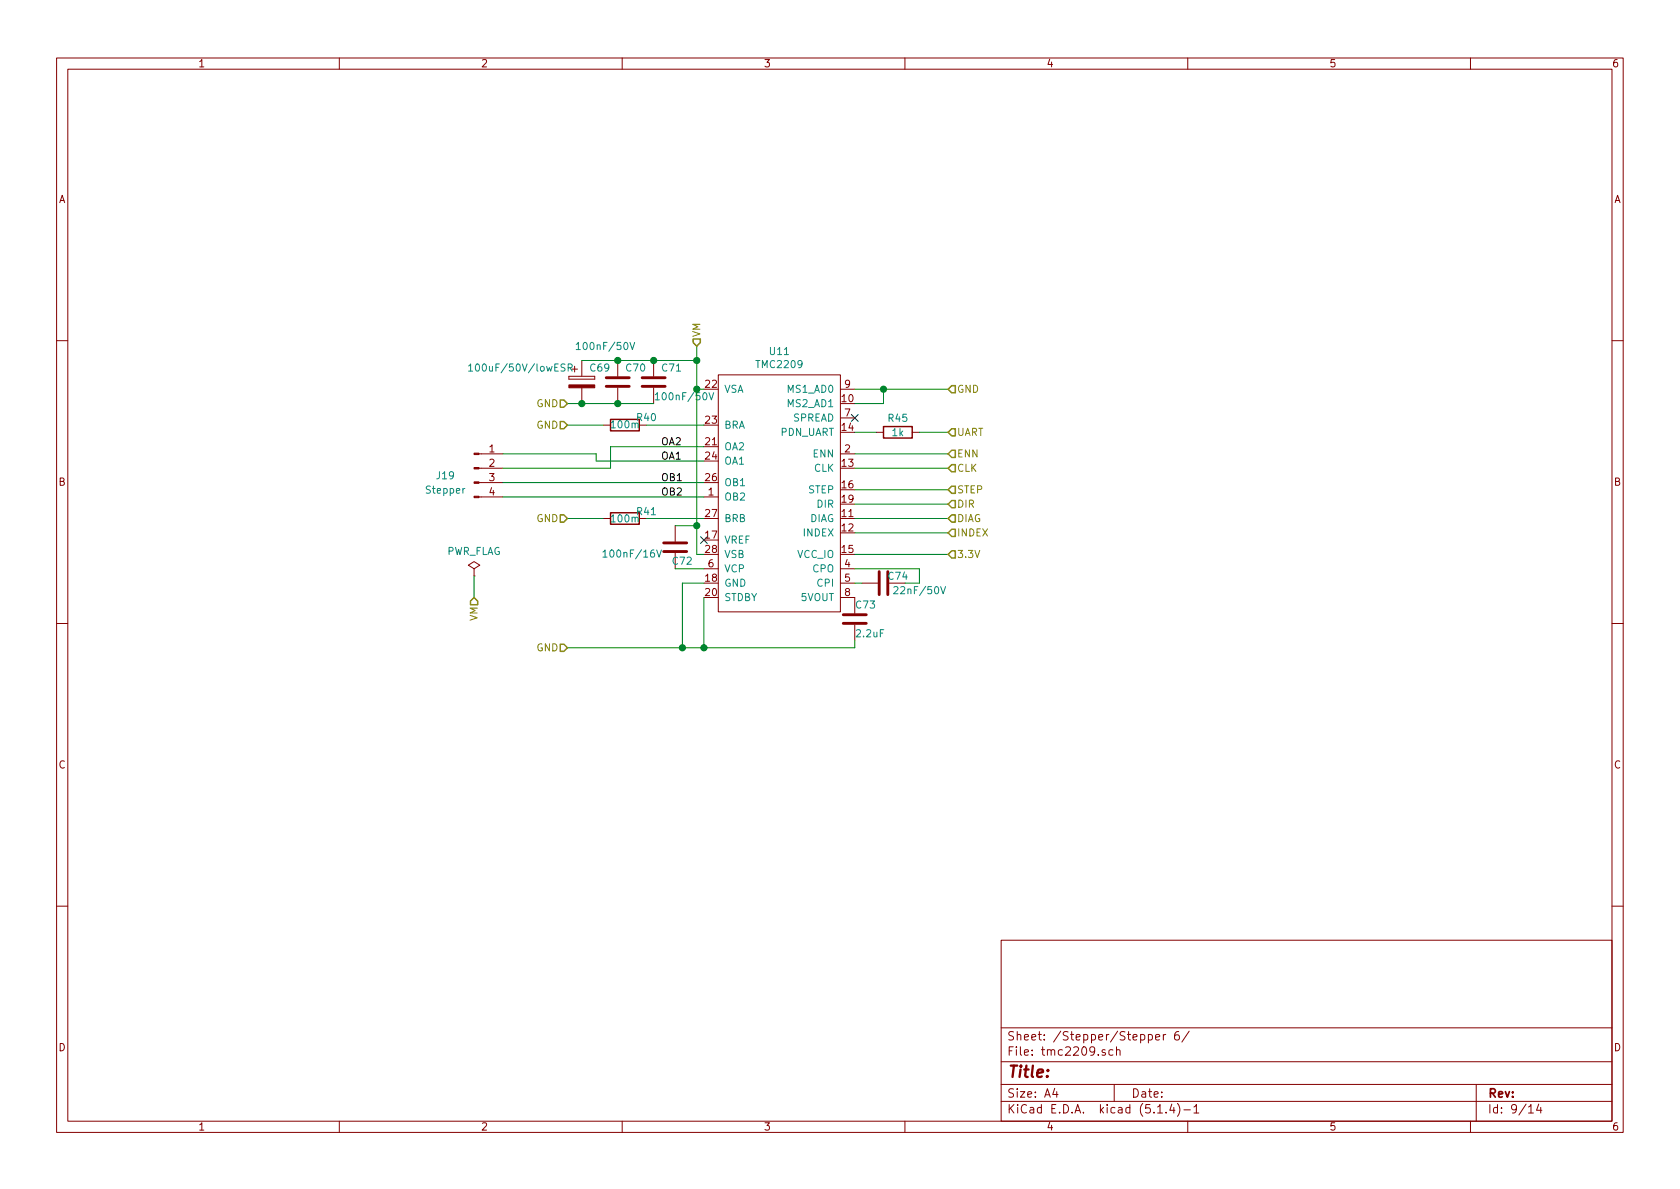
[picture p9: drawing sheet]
<svg xmlns="http://www.w3.org/2000/svg" width="297mm" height="210mm" viewBox="0 0 297 210" stroke-linecap="round" stroke-linejoin="round" font-family="sans-serif">
<g fill="none" stroke="#840000" stroke-width=".18">
<path d="M10 10.3h277v189.9h-277zM12 12.2h273v186.1h-273zM60 10.3v1.9M110 10.3v1.9M160 10.3v1.9M210 10.3v1.9M260 10.3v1.9M10 60.2h2M100.6 66.5v.6zM100.6 67.1h4.6zM100.6 66.5h4.6zM101.1 65.3h1"/>
<path d="M101.6 64.8v1M102.9 63.7v2.8M102.9 68.6v2.8M105.2 66.5v.6zM106.7 75.2h1.2M109.2 63.7v2.8M109.2 68.6v2.8M113 75.2h1.3M115.6 63.7v2.8M115.6 68.6v2.8M127 66.3h21.6v41.9h-21.6zM148.6 73.9h2.5"/>
<path d="M148.6 68.8h2.5M154.9 76.4h1.3M161.3 76.4h1.3M285 60.2h2M84.7 87.9h4.2M84.7 85.3h4.2M84.7 82.8h4.2M84.7 80.3h4.2M106.7 91.7h1.2M119.4 93v2.8M119.4 97.8v2.8M124.5 87.9h2.5"/>
<path d="M148.6 80.3h2.5M10 110.3h2M83.8 100.6l1-.7-1-.6-1 .6 1 .7v1.2M83.8 101.8h.1M124.5 100.6h2.5M148.6 105.7h2.5v2.8M148.6 103.1h2.5M148.6 100.6h2.5M151.1 110.5v2.8M152.4 103.1h2.8M285 110.3h2M10 160.2h2"/>
<path d="M177 166.3h108v32h-108zM285 160.2h2M60 198.3v1.9M110 198.3v1.9M160 198.3v1.9M177 194.8h108M177 191.8h108M177 187.8h108M177 181.8h108M186.5 192.5l-.4 1h1M186.8 193v1M195.4 185.7l-.4-.1-.2 .2 .1 .2 .5 .2v.3h-.6"/>
<path d="M196.8 185.7l-.5-.1-.2 .3v.6l.2 .1 .5-.1M197 191.8v3M197.4 185.7l.2-.1 .4 .1v.9M197.4 185.1v1.5M203 183l.5-.1 .3 .3-.1 .6-.2 .1-.5-.1M204.3 183.4l.8-.1-.1-.3-.5-.1-.2 .2 .1 .7h.6M204.7 196.8h.8M205.7 182.9v1M206.1 182.9l-.3 .1-.1 .2M206.2 196.7v.1M207.2 195.2l-.4 1.1h.9M207.5 195.8v1"/>
<path d="M208.2 195.1a1.71 1.71 0 0 1 0 2.3M208.4 182.4a.62 .62 0 0 0-.7 .7v.7l.3 .1 .5-.1v-.5l-.1-.2-.4-.1-.3 .3M209.3 196.3h1.2M210 198.3v1.9M210.3 182.3l-1.3 2M211.1 195.8l.4-.5v1.5M211.1 196.8h.9M260 198.3v1.9M261 191.8v6.5M270.3 195.8l.4-.5v1.5M270.3 196.8h.8M272.1 195.2l-.4 1.1h.9"/>
<path d="M272.4 195.8v1"/>
</g>
<g fill="#840000" stroke="#840000" stroke-width=".18">
<path d="M83.8 87.8h.9v.2h-.9z"/>
<path d="M83.8 85.2h.9v.3h-.9z"/>
<path d="M83.8 82.7h.9v.2h-.9z"/>
<path d="M83.8 80.1h.9v.3h-.9z"/>
<path d="M100.6 68.1h4.6v.5h-4.6z"/>
</g>
<g fill="none" stroke="#008484" stroke-width=".18">
<path d="M82.9 64.7l.3-.3v1.2M82.9 65.6h.7M100.5 65l.6-.1v-.4l-.2-.1h-.4v1.2M100.8 65l.4 .6M101.9 60.9l.4-.4v1.3M101.9 61.8h.7M111.4 60.5l.4 1.3 .4-1.3M115.8 69.8l.4-.4v1.3M115.8 70.7h.8M125.3 69.4l.5 1.3 .4-1.3M106.6 97.6l.4-.3v1.2M106.6 98.5h.7"/>
<path d="M116.1 97.3l.4 1.2 .4-1.2M158 103.9l.5-.2 .3 .4-.8 .9h.8M166.3 103.7l.5 1.3 .4-1.3"/>
</g>
<path d="M107.2 68.3h4.1M107.2 66.8h4.1M113.5 68.3h4.1M113.5 66.8h4.1M117.3 96h4.1M117.3 97.5h4.1M149.1 110.2h4.1M149.1 108.7h4.1M155.4 101.1v4.1M157 101.1v4.1" fill="none" stroke="#840000" stroke-width=".51"/>
<path d="M107.9 74.2h5.1v2h-5.1zM156.2 75.4h5.1v2.1h-5.1zM107.9 90.7h5.1v2h-5.1z" fill="none" stroke="#840000" stroke-width=".25"/>
<g fill="none" stroke="#008400" stroke-width=".18">
<path d="M100.3 71.4h15.3M100.3 75.2h6.4M102.9 63.7h20.3M114.3 75.2h10.2M123.2 61.2v36.8h1.3M123.2 68.8h1.3M124.5 79h-16.6v3.8h-19M151.1 68.8h16.5M151.1 76.4h3.8M156.2 68.8v2.6h-5.1M162.6 76.4h5M88.9 80.3h16.5v1.2h19.1"/>
<path d="M88.9 87.9h35.6M88.9 85.3h35.6M100.3 91.7h6.4M114.3 91.7h10.2M119.4 93h3.8M151.1 91.7h16.5M151.1 98h16.5M151.1 94.2h16.5M151.1 80.3h16.5M151.1 82.8h16.5M151.1 86.6h16.5M151.1 89.1h16.5"/>
<path d="M83.8 101.8v3.9M119.4 100.6h5.1M124.5 105.7v8.8M124.5 103.1h-3.9v11.4M151.1 113.3v1.2h-50.8M151.1 100.6h11.5v2.5h-2.6M151.1 103.1h1.3"/>
</g>
<g fill="none" stroke="#848400" stroke-width=".25">
<path d="M122.6 59.9h1.2v.7l-.6 .6-.6-.6zM99.1 74.5h.6l.6 .7-.6 .6h-.6zM99.1 70.7h.6l.6 .7-.6 .6h-.6zM168.3 68.2h.6v1.3h-.6l-.7-.7zM168.3 75.8h.6v1.3h-.6l-.7-.7zM168.3 79.6h.6v1.3h-.6l-.7-.6zM99.1 91.1h.6l.6 .6-.6 .6h-.6zM168.3 97.4h.6v1.3h-.6l-.7-.7zM168.3 91.1h.6v1.2h-.6l-.7-.6zM168.3 93.6h.6v1.3h-.6l-.7-.7zM168.3 88.5h.6v1.3h-.6l-.7-.7zM168.3 86h.6v1.2h-.6l-.7-.6z"/>
<path d="M168.3 82.2h.6v1.2h-.6l-.7-.6zM83.8 105.7l.7 .6v.6h-1.3v-.6zM99.1 113.9h.6l.6 .6-.6 .7h-.6z"/>
</g>
<g fill="#008400" stroke="#008400" stroke-width=".25">
<circle cx="124.5" cy="114.5" r=".51"/>
<circle cx="120.7" cy="114.5" r=".51"/>
<circle cx="123.2" cy="68.8" r=".51"/>
<circle cx="156.2" cy="68.8" r=".51"/>
<circle cx="123.2" cy="93" r=".51"/>
<circle cx="115.6" cy="63.7" r=".51"/>
<circle cx="102.9" cy="71.4" r=".51"/>
<circle cx="109.2" cy="63.7" r=".51"/>
<circle cx="109.2" cy="71.4" r=".51"/>
<circle cx="123.2" cy="63.7" r=".51"/>
</g>
<path d="M150.5 73.3l1.2 1.2M151.7 73.3l-1.2 1.2M123.9 94.9l1.2 1.2M125.1 94.9l-1.2 1.2" fill="none" stroke="#000084" stroke-width=".18"/>
<text font-size="2.8" fill="#840000" x="178" y="190.5">Title:</text>
<g font-size="2.1" fill="#840000">
<text x="178" y="184">Sheet: /Stepper/Stepper 6/</text>
<text x="178" y="186.7">File: tmc2209.sch</text>
<text x="178" y="196.9">KiCad E.D.A. kicad (5.1.4)-1</text>
<text x="178" y="194.1">Size: A4</text>
<text x="200" y="194.1">Date:</text>
<text x="263" y="194.1">Rev:</text>
<text x="263" y="196.9">Id: 9/14</text>
</g>
<g font-size="1.8" fill="#840000">
<text x="35" y="11.9">1</text>
<text x="85" y="11.9">2</text>
<text x="135" y="11.9">3</text>
<text x="185" y="11.9">4</text>
<text x="235" y="11.9">5</text>
<text x="285" y="11.9">6</text>
<text x="10.4" y="35.9">A</text>
<text x="285.4" y="35.9">A</text>
<text x="124.8" y="68.6">22</text>
<text x="148.9" y="71.1">10</text>
<text x="149.4" y="68.6">9</text>
<text x="124.8" y="74.9">23</text>
<text x="148.9" y="76.2">14</text>
<text x="149.4" y="73.7">7</text>
<text x="86.5" y="80">1</text>
<text x="86.5" y="82.5">2</text>
<text x="124.8" y="78.7">21</text>
<text x="124.8" y="81.3">24</text>
<text x="148.9" y="82.5">13</text>
<text x="149.4" y="80">2</text>
<text x="10.4" y="85.9">B</text>
<text x="86.5" y="85.1">3</text>
<text x="86.5" y="87.6">4</text>
<text x="124.8" y="85.1">26</text>
<text x="125.2" y="87.6">1</text>
<text x="148.9" y="86.4">16</text>
<text x="148.9" y="88.9">19</text>
<text x="285.4" y="85.9">B</text>
<text x="124.8" y="95.2">17</text>
<text x="124.8" y="91.4">27</text>
<text x="148.9" y="91.4">11</text>
<text x="148.9" y="94">12</text>
<text x="124.8" y="97.8">28</text>
<text x="125.2" y="100.3">6</text>
<text x="148.9" y="97.8">15</text>
<text x="149.4" y="100.3">4</text>
<text x="124.8" y="102.9">18</text>
<text x="124.8" y="105.4">20</text>
<text x="149.4" y="102.9">5</text>
<text x="149.4" y="105.4">8</text>
<text x="10.4" y="135.9">C</text>
<text x="285.4" y="135.9">C</text>
<text x="10.4" y="185.9">D</text>
<text x="285.4" y="185.9">D</text>
<text x="35" y="199.9">1</text>
<text x="85" y="199.9">2</text>
<text x="135" y="199.9">3</text>
<text x="185" y="199.9">4</text>
<text x="235" y="199.9">5</text>
<text x="285" y="199.9">6</text>
</g>
<g font-size="1.8" fill="#848400">
<text x="123.8" y="59.7" transform="rotate(-90 123.8 59.7)">VM</text>
<text x="169.2" y="69.5">GND</text>
<text x="94.9" y="75.8">GND</text>
<text x="94.9" y="72">GND</text>
<text x="169.2" y="77.1">UART</text>
<text x="169.2" y="80.9">ENN</text>
<text x="169.2" y="83.4">CLK</text>
<text x="169.2" y="89.8">DIR</text>
<text x="169.2" y="87.2">STEP</text>
<text x="94.9" y="92.3">GND</text>
<text x="169.2" y="92.3">DIAG</text>
<text x="169.2" y="94.9">INDEX</text>
<text x="169.2" y="98.7">3.3V</text>
<text x="84.5" y="109.8" transform="rotate(-90 84.5 109.8)">VM</text>
<text x="94.9" y="115.2">GND</text>
</g>
<g font-size="1.8" fill="#008484">
<text x="84.1" y="65.7">100uF/50V/lowESR</text>
<text x="102.6" y="61.9">100nF/50V</text>
<text x="104.4" y="65.7">C69</text>
<text x="110.8" y="65.7">C70</text>
<text x="117.1" y="65.7">C71</text>
<text x="133.9" y="65.1">TMC2209</text>
<text x="136.2" y="62.8">U11</text>
<text x="116.6" y="70.8">100nF/50V</text>
<text x="128" y="69.5">VSA</text>
<text x="139.4" y="69.5">MS1_AD0</text>
<text x="108.2" y="75.7">100m</text>
<text x="112.7" y="74.5">R40</text>
<text x="128" y="75.8">BRA</text>
<text x="137.9" y="77.1">PDN_UART</text>
<text x="139.4" y="72">MS2_AD1</text>
<text x="140.2" y="74.5">SPREAD</text>
<text x="157.1" y="74.6">R45</text>
<text x="157.8" y="77.1">1k</text>
<text x="128" y="79.6">OA2</text>
<text x="128" y="82.2">OA1</text>
<text x="143.8" y="80.9">ENN</text>
<text x="143.9" y="83.4">CLK</text>
<text x="75.5" y="87.3">Stepper</text>
<text x="77.3" y="84.8">J19</text>
<text x="128" y="88.5">OB2</text>
<text x="128" y="86">OB1</text>
<text x="143" y="87.2">STEP</text>
<text x="144.5" y="89.8">DIR</text>
<text x="108.2" y="92.4">100m</text>
<text x="112.7" y="91.1">R41</text>
<text x="128" y="92.3">BRB</text>
<text x="142.2" y="94.9">INDEX</text>
<text x="143.2" y="92.3">DIAG</text>
<text x="78.9" y="98.1">PWR_FLAG</text>
<text x="107.4" y="98.6">100nF/16V</text>
<text x="119" y="99.9">C72</text>
<text x="128" y="96.1">VREF</text>
<text x="128" y="98.7">VSB</text>
<text x="128" y="101.2">VCP</text>
<text x="141" y="98.7">VCC_IO</text>
<text x="143.7" y="101.2">CPO</text>
<text x="128" y="103.8">GND</text>
<text x="128" y="106.3">STDBY</text>
<text x="141.7" y="106.3">5VOUT</text>
<text x="144.6" y="103.8">CPI</text>
<text x="151.4" y="107.6">C73</text>
<text x="157.1" y="102.5">C74</text>
<text x="158.7" y="105.1">22nF/50V</text>
<text x="151.5" y="112.7">2.2uF</text>
</g>
<g font-size="1.8">
<text x="116.8" y="78.7">OA2</text>
<text x="116.8" y="81.3">OA1</text>
<text x="116.8" y="85.1">OB1</text>
<text x="116.8" y="87.6">OB2</text>
</g>
</svg>
